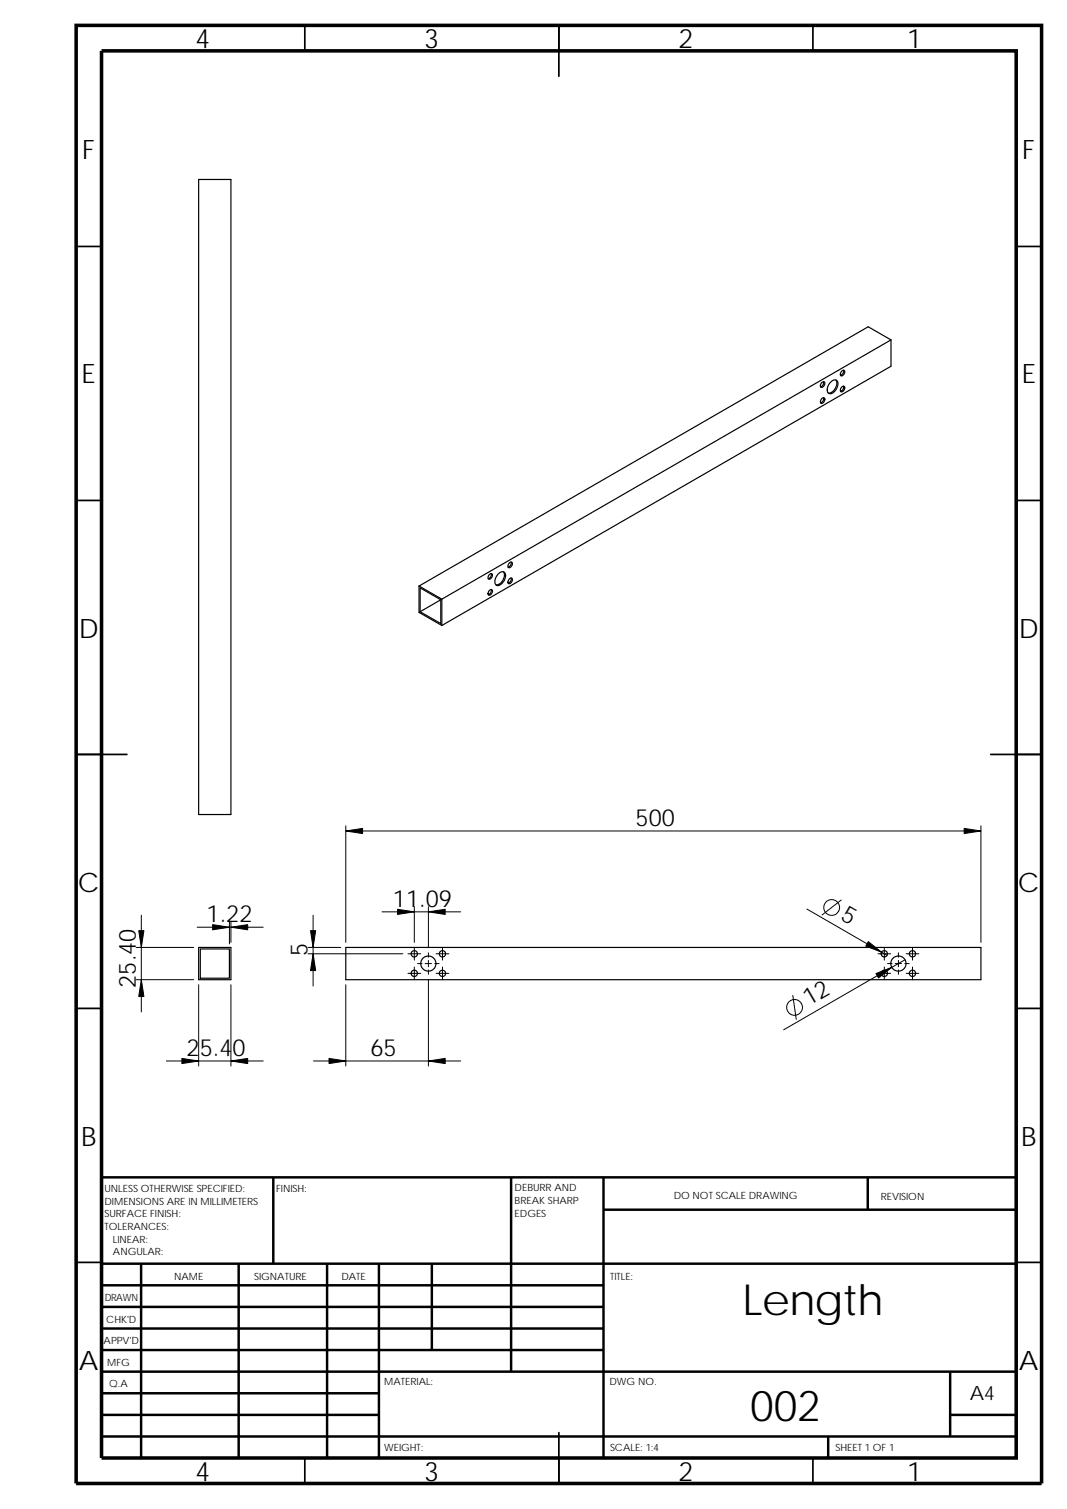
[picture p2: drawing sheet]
<svg xmlns="http://www.w3.org/2000/svg" width="210mm" height="297mm" viewBox="0 0 210 297" stroke-linecap="round" stroke-linejoin="round" font-family="sans-serif">
<g fill="none" stroke="#000" stroke-width=".34">
<path d="M60 5v5M110 5v10M160 5v5M15 48.5h5M200 48.5h5M15 98.5h5M200 98.5h5M25 148.5h-10M195 148.5h10M15 198.5h5M200 198.5h5M15 248.5h5"/>
<path d="M200 248.5h5M60 287v5M110 282v10M160 287v5"/>
</g>
<g fill="none" stroke="#000" stroke-width=".49">
<path d="M53.8 231.8v17M100.6 231.8v38.2M118.8 238.1h81.2M118.8 231.8v55.2M170.8 231.8v6.3M200 231.8h-180v55.2M20 248.8h180M20 253h98.8M20 257.3h98.8M27.8 248.8v38.2M47 248.8v38.2M64.4 248.8v38.2"/>
<path d="M74.6 248.8v38.2M85 248.8v16.9M20 274.3h54.6M20 270h180M20 278.5h54.6M20 261.5h98.8M20 265.7h98.8M187 270v12.8M187 278.5h13M20 282.8h180M163 282.8v4.2"/>
</g>
<path d="M15 5h190v287h-190zM20 10h180v277h-180z" fill="none" stroke="#000" stroke-width=".7" stroke-linecap="butt"/>
<g fill="none" stroke="#000" stroke-width=".23">
<path d="M39.1 35.3h6.3v125h-6.3zM161.7 75.3l.4-.2a.61 .61 0 0 1 .1 .8 .61 .61 0 0 1-.7 .2v-.4zM161.7 78.5l.4-.2a.63 .63 0 0 1 .2 .7 .63 .63 0 0 1-.7 .4l-.2-.3zM162.1 75.1l-.1 .7-.5 .4M162.1 78.3a.82 .82 0 0 1-.6 1M163.5 75.2a.77 .77 0 0 1 1-.4 .77 .77 0 0 1 .4 1 1.86 1.86 0 0 1-1.7 1.7 1.07 1.07 0 0 1-.2-1.7zM164.5 74.8a1.85 1.85 0 0 1-1.5 2.6M165.6 73.1l.5-.2a.72 .72 0 0 1-.6 1.1l-.1-.5zM165.7 76.2l.4-.1a.72 .72 0 0 1-.6 1l-.1-.5zM166 72.9l-.1 .6-.5 .4M166 76l-.1 .6-.5 .4M175.3 66.9l-4.4-2.6-88.4 51.1"/>
<path d="M175.3 66.9v5.2l-88.3 51M175.3 66.9l-88.3 51M82.5 115.4v5.1l4.5 2.6M82.5 115.4l4.5 2.5M82.7 115.7l4 2.4v4.6l-4-2.3zM86.7 118.1l-4 2.3M87 117.9v5.2M96.3 113.1l.3-.2a.58 .58 0 0 1 .2 .7 .58 .58 0 0 1-.7 .3v-.4zM96.3 116.2l.3-.2a.64 .64 0 0 1 .2 .8 .64 .64 0 0 1-.6 .4l-.2-.3zM96.7 112.9l-.1 .6-.5 .4M96.7 116a.82 .82 0 0 1-.6 1.1M98.1 113a.77 .77 0 0 1 1-.4 .77 .77 0 0 1 .4 1 2.13 2.13 0 0 1-1.4 1.7l-.4-.1a1.65 1.65 0 0 1 .4-2.2z"/>
<path d="M99.1 112.6a1.85 1.85 0 0 1-1.5 2.5M100.2 114l.4-.2a.63 .63 0 0 1 .2 .7 .63 .63 0 0 1-.7 .4 .61 .61 0 0 1 .1-.9zM100.3 110.8l.2-.1 .3 .1-.1 .6a.45 .45 0 0 1-.7 .2v-.4zM100.6 110.6l-.1 .7-.5 .4M100.6 113.8a.82 .82 0 0 1-.6 1M39.1 186.5h6.3v6.3h-6.3zM39.4 186.8h5.7v5.8h-5.7zM68.1 186.5h124.9v6.3h-124.9z"/>
<circle cx="81.5" cy="187.7" r=".62"/>
<circle cx="81.5" cy="191.6" r=".63"/>
<circle cx="84.3" cy="189.7" r="1.5"/>
<circle cx="87.1" cy="187.7" r=".62"/>
<circle cx="87.1" cy="191.6" r=".63"/>
<circle cx="174" cy="191.6" r=".62"/>
<circle cx="174" cy="187.8" r=".63"/>
<circle cx="176.8" cy="189.7" r="1.5"/>
<circle cx="179.6" cy="191.6" r=".62"/>
<circle cx="179.6" cy="187.8" r=".63"/>
</g>
<g fill="none" stroke="#000" stroke-width=".2">
<path d="M68.1 163.6h124.9M68.1 162.6v22.9M81.5 178.5v7M84.3 178.5v8M90.7 179.5h-15.5M158.8 178.9l15.8 9.2M165.5 177.2l-3.7 2.9M193 162.6v22.9M26.8 186.5h11.3M26.8 192.8h11.3M27.8 180.1v19.1M38.8 182.5h13"/>
<path d="M39.1 193.8v16M45.1 181.5v4.3M45.4 181.5v4M45.4 193.8v16M60.6 187.7h18.7M60.6 186.5h6.5M61.6 180.1v14M68.1 193.8v16M80.3 191.6h2.5M80.3 187.7h2.5M81.5 186.5v2.5M81.5 190.4v2.4"/>
<path d="M82.2 189.7h.9M83.7 189.7h1.2M84.3 192.8v17M84.3 187.6v.8M84.3 190.9v.9M84.3 189v1.3M85.6 189.7h.8M85.8 191.6h2.5M85.8 187.7h2.5M87.1 190.4v2.4M87.1 186.5v2.5M156 195.9l.7 4.8"/>
<path d="M172.8 191.6h2.5M172.8 187.7h2.5M174 186.5v2.5M174 190.4v2.4M174.7 189.7h.9M176.2 189.7h1.2M176.8 187.6v.8M176.8 190.9v.9M176.8 189v1.3M178.1 189.7h.8M178.1 188.9l-23.9 13.8M178.3 191.6h2.5"/>
<path d="M178.3 187.7h2.5M179.6 190.4v2.4M179.6 186.5v2.5M32.7 208.9h19.1M61.7 208.9h29"/>
<circle cx="163.7" cy="178.6" r="1.56"/>
<circle cx="156.4" cy="198.3" r="1.56"/>
</g>
<g fill="#000" stroke="#000" stroke-width=".2">
<path d="M68.1 163.6l3.3-.5v1z" fill-rule="evenodd"/>
<path d="M78.2 179l3.3 .5-3.3 .5z" fill-rule="evenodd"/>
<path d="M84.3 179.5l3.3-.5v1z" fill-rule="evenodd"/>
<path d="M189.7 163.1l3.3 .5-3.3 .5z" fill-rule="evenodd"/>
<path d="M27.3 183.2h1l-.5 3.3z" fill-rule="evenodd"/>
<path d="M27.8 192.8l.5 3.4h-1z" fill-rule="evenodd"/>
<path d="M41.8 182l3.3 .5-3.3 .5z" fill-rule="evenodd"/>
<path d="M45.4 182.5l3.3-.5v1z" fill-rule="evenodd"/>
<path d="M61.6 187.7l.5 3.4h-1z" fill-rule="evenodd"/>
<path d="M61.1 183.2h1l-.5 3.3z" fill-rule="evenodd"/>
<path d="M170.9 185.4l2.6 2-3.1-1.2z" fill-rule="evenodd"/>
<path d="M172.4 191.6l3.1-1.2-2.6 2.1z" fill-rule="evenodd"/>
<path d="M35.8 208.3l3.3 .6-3.3 .5z" fill-rule="evenodd"/>
<path d="M45.4 208.9l3.3-.6v1.1z" fill-rule="evenodd"/>
<path d="M64.7 208.3l3.4 .6-3.4 .5z" fill-rule="evenodd"/>
<path d="M84.3 208.9l3.3-.6v1.1z" fill-rule="evenodd"/>
</g>
<g font-size="8.4">
<text x="146.2" y="258.8">Length</text>
<text x="147.7" y="279.7">002</text>
</g>
<g font-size="5.3">
<text x="38.5" y="9.5">4</text>
<text x="83.5" y="9.5">3</text>
<text x="133.5" y="9.5">2</text>
<text x="178.5" y="9.5">1</text>
<text x="16.2" y="31.2">F</text>
<text x="201.2" y="31.2">F</text>
<text x="16.1" y="75.5">E</text>
<text x="201.1" y="75.5">E</text>
<text x="15.5" y="125.5">D</text>
<text x="200.5" y="125.5">D</text>
<text x="15.3" y="175.5">C</text>
<text x="200.3" y="175.5">C</text>
<text x="16" y="225.5">B</text>
<text x="201" y="225.5">B</text>
<text x="15.5" y="269.7">A</text>
<text x="200.5" y="269.7">A</text>
<text x="38.5" y="291.5">4</text>
<text x="83.5" y="291.5">3</text>
<text x="133.5" y="291.5">2</text>
<text x="178.5" y="291.5">1</text>
</g>
<g font-size="4.7">
<text x="125.1" y="162.6">500</text>
<text x="77.3" y="178.5">11.09</text>
<text x="40.7" y="181.5">1.22</text>
<text x="165.2" y="180.9" transform="rotate(30 165.2 180.9)">5</text>
<text x="60.5" y="188.1" transform="rotate(-90 60.5 188.1)">5</text>
<text x="26.7" y="194.4" transform="rotate(-90 26.7 194.4)">25.40</text>
<text x="159.2" y="198.1" transform="rotate(-30 159.2 198.1)">12</text>
<text x="36.7" y="207.8">25.40</text>
<text x="72.9" y="207.8">65</text>
</g>
<text font-size="3.9" x="190.8" y="275.5">A4</text>
<g font-size="2">
<text x="20.6" y="234.6">UNLESS OTHERWISE SPECIFIED:</text>
<text x="20.6" y="237.1">DIMENSIONS ARE IN MILLIMETERS</text>
<text x="20.6" y="239.6">SURFACE FINISH:</text>
<text x="54.4" y="234.6">FINISH:</text>
<text x="101.3" y="239.5">EDGES</text>
<text x="101.3" y="234.5">DEBURR AND</text>
<text x="101.3" y="237">BREAK SHARP</text>
<text x="132.6" y="236">DO NOT SCALE DRAWING</text>
<text x="173.3" y="236.2">REVISION</text>
<text x="20.6" y="242.1">TOLERANCES:</text>
<text x="22.2" y="244.6">LINEAR:</text>
<text x="22.2" y="247.1">ANGULAR:</text>
<text x="50" y="252">SIGNATURE</text>
<text x="67.2" y="252">DATE</text>
<text x="120.1" y="252">TITLE:</text>
<text x="20.6" y="256.2">DRAWN</text>
<text x="34.3" y="252">NAME</text>
<text x="20.9" y="260.4">CHK'D</text>
<text x="20.4" y="264.5">APPV'D</text>
<text x="21.1" y="268.8">MFG</text>
<text x="21.5" y="273">Q.A</text>
<text x="75.6" y="272.5">MATERIAL:</text>
<text x="119.9" y="272.5">DWG NO.</text>
<text x="75.6" y="285.6">WEIGHT:</text>
<text x="120.1" y="285.6">SCALE: 1:4</text>
<text x="164.4" y="285.6">SHEET 1 OF 1</text>
</g>
</svg>
